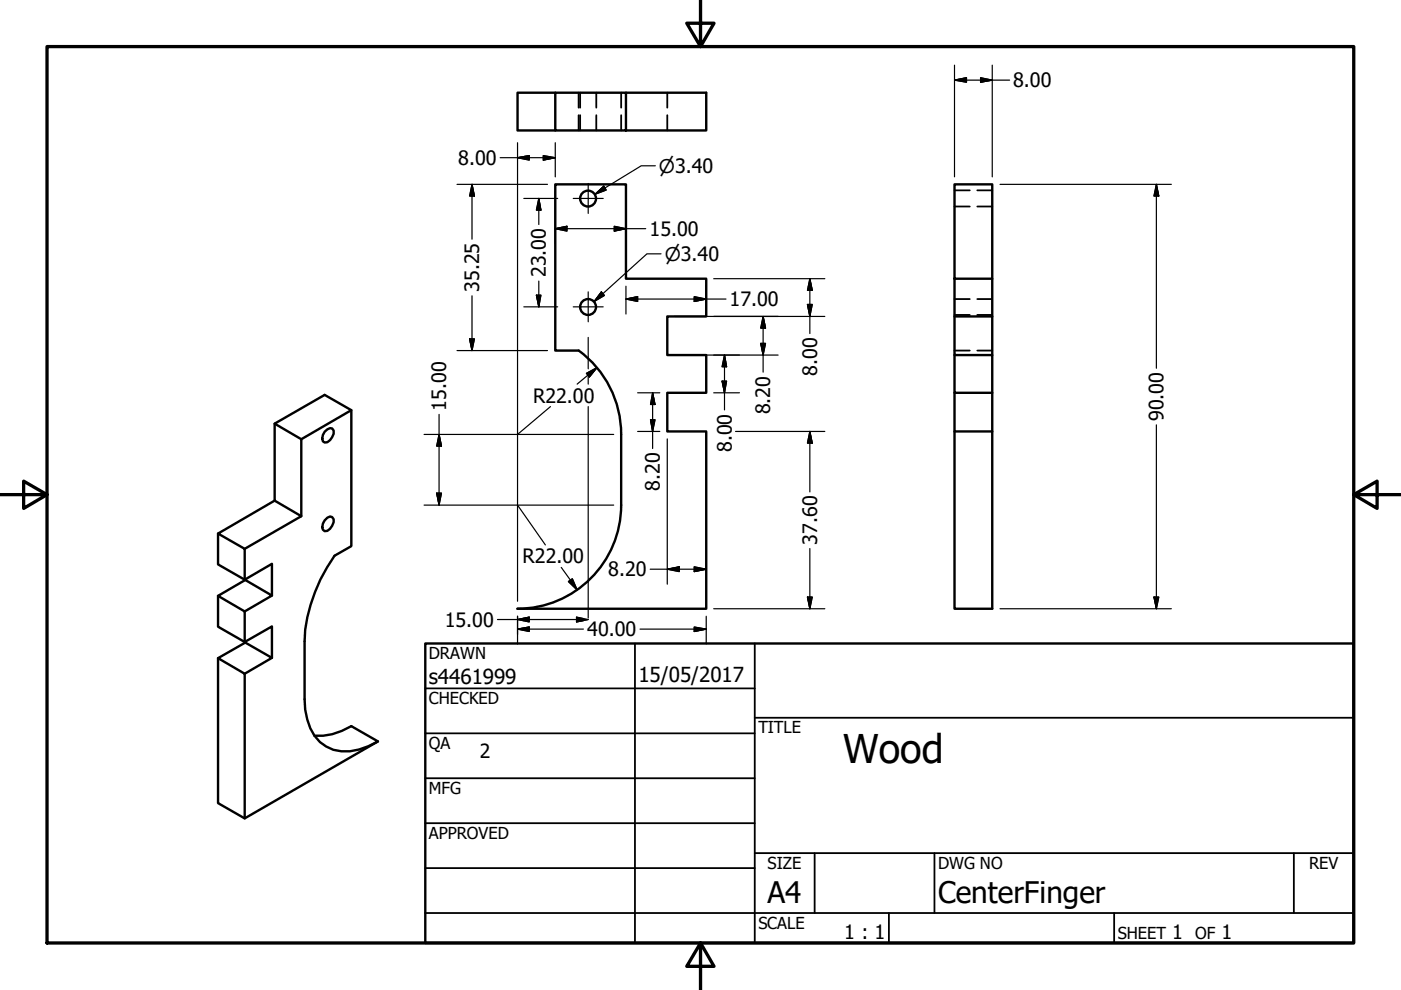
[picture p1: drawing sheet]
<svg xmlns="http://www.w3.org/2000/svg" width="297mm" height="210mm" viewBox="0 0 297 210" stroke-linecap="round" stroke-linejoin="round" font-family="sans-serif">
<!-- layer: Visible (ANSI) -->
<g fill="none" stroke="#000" stroke-width=".51">
<path d="M117.7 19.7h15v8h-15zM117.7 19.7h-8v8h8M132.7 19.7h17v8h-17M202.4 39.1h8v20h-8zM202.4 59.1v8h8v8.2M210.4 59.1v8M202.4 67.1v8.2h8v8M202.4 75.3v8h8v8.2M58.2 89.8v16.3l5.7 3.3-12 7M68.8 91.5l1.2-.7h.4a1.77 1.77 0 0 1-.4 2.5l-.6 .5h-.6l-.3-.2-.2-.6 .2-.8zM74.5 87l-10.6 6.1M131.7 92.1a22 22 0 0 0-9-17.8h-5v-35.2h15v20h17v8h-8.2v8.2h8.2v8h-8.2v8.2h8.2v37.6h-40a22 22 0 0 0 22-22"/>
<path d="M131.7 92.1v15M202.4 83.3v8.2h8v37.6h-8v-37.6M46.2 113.1v6.6l5.7 3.2 5.8-3.4v6.8M58.2 106.1l-12 7 5.7 3.3v6.5M63.9 109.4v-16.3l-5.7-3.3 10.6-6.1 5.7 3.3v28.8l-3.6 2a34.3 34.3 0 0 0-6.3 18.2v12.2a13 13 0 0 0 3.2 9.1 8.3 8.3 0 0 0 8.3 1.6l2-.7 2-1M68.8 110.3l.6-.5 .6-.3 .4 .1a1.78 1.78 0 0 1-.4 2.5l-.6 .5h-.6a1.48 1.48 0 0 1 0-2.3zM46.2 126.3v6.6l5.7 3.2 5.8-3.3v6.7M46.2 139.5v30.8l5.7 3.2 28.2-16.3-5.6-3.2a13 13 0 0 1-7.8 2M52 122.8v.2l5.7 3.3-5.8 3.3M52 123l-5.8 3.3 5.7 3.3v6.5M52 136.1v.1l5.7 3.3-5.8 3.3M52 136.2l-5.8 3.3 5.7 3.3v30.7"/>
<circle cx="124.7" cy="42.1" r="1.68"/>
<circle cx="124.7" cy="65.1" r="1.68"/>
</g>
<!-- layer: Hidden (ANSI) -->
<g fill="none" stroke="#000" stroke-width=".38">
<path d="M122.7 19.7v3.1M123 19.7v3.1M126.4 19.7v3.1M131.7 19.7v3.1M141.5 19.7v3.1M122.7 24.4v3.3M123 24.4v3.3M126.4 24.4v3.3M131.7 24.4v3.3M141.5 24.4v3.3M202.4 43.8h3.2M202.4 40.4h3.2"/>
<path d="M207.2 43.8h3.2M207.2 40.4h3.2M202.4 74.3h3.2M202.4 66.8h3.2M202.4 63.4h3.2M207.2 74.3h3.2M207.2 66.8h3.2M207.2 63.4h3.2"/>
</g>
<!-- layer: Border (ANSI) -->
<path d="M148.5 -.1v10l-2.9-5h5.8l-2.9 5M10 9.9h277v190h-277zM0 104.9h10l-5-2.9v5.8l5-2.9M287 104.9l5 2.9v-5.8l-5 2.9h10M148.5 199.9l2.9 5h-5.8l2.9-5v10" fill="none" stroke="#000" stroke-width=".7"/>
<!-- layer: Title (ANSI) -->
<g fill="none" stroke="#000" stroke-width=".38">
<path d="M134.6 136.4v63.5M160 136.4v63.5M90.2 146h69.8M90.2 155.5h69.8M160 152.2h127M90.2 165h69.8M90.2 174.5h69.8M90.2 193.6h196.8M90.2 184.1h69.8M160 180.9h127M172.7 180.9v12.7M188.5 193.6v6.3"/>
<path d="M198.1 180.9v12.7M236.2 193.6v6.3M274.3 180.9v12.7"/>
</g>
<path d="M90.2 136.4h196.8v63.5h-196.8z" fill="none" stroke="#000" stroke-width=".51"/>
<!-- layer: Dimension (ANSI) -->
<g fill="none" stroke="#000" stroke-width=".25">
<path d="M202.4 17l2.5-.5v.9zM202.4 17h11.7M202.4 13.8v23.7M207.9 16.5l2.5 .5-2.5 .4zM210.4 13.8v23.7M96.9 39.1h19.2M100.1 39.1l.5 2.5h-1zM100.1 39.1v11.6M106 33.4h11.7M109.7 33.4l2.5-.4v.9zM109.7 30.3v97.2M115.2 33l2.5 .4-2.5 .5z"/>
<path d="M117.7 30.3v7.2M138.9 35.2h-2.9l-9.8 6M212 39.1h36.3M245.2 39.1l.5 2.5h-1zM245.2 39.1v39M111.1 42.1h7.1M114.2 42.1l.5 2.4h-1zM114.2 42.1v5.5M114.2 59.6v5.5M117.7 48.5l2.5-.5v1zM117.7 48.5h19.2M117.7 40.7v11"/>
<path d="M126.2 41.2l1.8-1.7 .5 .8zM130.2 48l2.5 .5-2.5 .5zM132.7 40.7v11M140.1 53.8h-2.9l-11.2 10.1M151.3 59.1h23.6M171.7 59.1l.5 2.5h-1zM171.7 59.1v11.6M96.9 74.3h19.2M99.6 71.9h1l-.5 2.4zM100.1 62.7v11.6M111.1 65.1h7.1M113.7 62.6h1l-.5 2.5z"/>
<path d="M124.3 79.2l2.3-1.3-1.6 2zM124.7 71.5v6.7M124.7 79.5v1.9M126.6 77.9l-4.2 3.5M127.5 61.9l.6 .7-2.1 1.3zM132.7 63.4l2.5-.5v1zM132.7 60.7v5.9M132.7 63.4h21.2M143.1 67.1h31.8M143.1 75.3h21.9M147.2 62.9l2.5 .5-2.5 .5zM149.7 60.7v5.9"/>
<path d="M153.6 75.3l.5 2.5h-1zM153.6 75.3v11.6M161.3 72.8h1l-.5 2.5zM161.8 67.1l.5 2.5h-1zM161.8 67.1v11.8M171.2 64.6h1l-.5 2.5zM89.9 92.1h40.2M93.1 92.1l.5 2.5h-1zM93.1 87.9v19.2M116.7 86.2l-7 5.9M124.7 86.2v44.8M135.2 91.5h4.7"/>
<path d="M135.2 83.3h4.7M137.9 89h1l-.5 2.5zM138.4 83.3l.5 2.5h-1zM138.4 83.3v11.8M141.5 93.1v30.8M151.3 83.3h5.5M153.1 80.8h1l-.5 2.5zM156 91.5h18.9M171.7 91.5l.5 2.5h-1zM171.7 91.5v12.8M245.2 90.1v39M89.9 107.1h40.2"/>
<path d="M92.6 104.6h1l-.5 2.5zM109.7 107.1l5.9 8.4M171.7 116.3v12.8M105.5 131.4h18.2M109.7 133.4l2.5-.5v1zM109.7 131.4l2.5-.6v1.1zM109.7 133.4h14M109.7 130.7v5.9M119 120.3l3.4 4.8M120.5 123.3l.8-.6 1.1 2.4zM123.7 131.2l-1.5-.4v1.1l1.5-.3M135.7 133.4h14"/>
<path d="M137.9 120.7h11.8M141.5 120.7l2.5-.5v1zM147.2 132.9l2.5 .5-2.5 .5zM147.2 120.2l2.5 .5-2.5 .5zM149.7 130.7v5.9M151.3 129.1h23.6M171.2 126.6h1l-.5 2.5zM212 129.1h36.3M244.7 126.6h1l-.5 2.5z"/>
</g>
<g fill="#000" stroke="#000" stroke-width=".25">
<path d="M202.4 17l2.5-.5zM202.4 17l2.5-.5v.9zM207.9 17.4l2.5-.4zM207.9 16.5l2.5 .5-2.5 .4zM109.7 33.4l2.5-.4zM109.7 33.4l2.5-.4v.9zM115.2 33.9l2.5-.5zM115.2 33l2.5 .4-2.5 .5zM126.2 41.2l1.8-1.7zM126.2 41.2l1.8-1.7 .5 .8zM100.1 39.1l.5 2.5zM100.1 39.1l.5 2.5h-1z"/>
<path d="M114.2 42.1l.5 2.4zM114.2 42.1l.5 2.4h-1zM117.7 48.5l2.5-.5zM117.7 48.5l2.5-.5v1zM130.2 49l2.5-.5zM130.2 48l2.5 .5-2.5 .5zM245.2 39.1l.5 2.5zM245.2 39.1l.5 2.5h-1zM99.6 71.9l.5 2.4zM99.6 71.9h1l-.5 2.4zM113.7 62.6l.5 2.5zM113.7 62.6h1l-.5 2.5z"/>
<path d="M126.6 77.9l-1.6 2zM124.3 79.2l2.3-1.3-1.6 2zM127.5 61.9l-1.5 2zM127.5 61.9l.6 .7-2.1 1.3zM132.7 63.4l2.5-.5zM132.7 63.4l2.5-.5v1zM147.2 63.9l2.5-.5zM147.2 62.9l2.5 .5-2.5 .5zM153.6 75.3l.5 2.5zM153.6 75.3l.5 2.5h-1zM161.3 72.8l.5 2.5zM161.3 72.8h1l-.5 2.5z"/>
<path d="M161.8 67.1l.5 2.5zM161.8 67.1l.5 2.5h-1zM171.2 64.6l.5 2.5zM171.2 64.6h1l-.5 2.5zM171.7 59.1l.5 2.5zM171.7 59.1l.5 2.5h-1zM93.1 92.1l.5 2.5zM93.1 92.1l.5 2.5h-1zM137.9 89l.5 2.5zM137.9 89h1l-.5 2.5zM138.4 83.3l.5 2.5zM138.4 83.3l.5 2.5h-1z"/>
<path d="M153.1 80.8l.5 2.5zM153.1 80.8h1l-.5 2.5zM171.7 91.5l.5 2.5zM171.7 91.5l.5 2.5h-1zM92.6 104.6l.5 2.5zM92.6 104.6h1l-.5 2.5zM109.7 133.4l2.5-.5zM109.7 133.4l2.5-.5v1zM109.7 131.4l2.5-.6zM109.7 131.4l2.5-.6v1.1zM120.5 123.3l1.9 1.8zM120.5 123.3l.8-.6 1.1 2.4z"/>
<path d="M122.2 131.9l2.5-.5zM122.2 130.8l2.5 .6-2.5 .5zM141.5 120.7l2.5-.5zM141.5 120.7l2.5-.5v1zM147.2 133.9l2.5-.5zM147.2 132.9l2.5 .5-2.5 .5zM147.2 121.2l2.5-.5zM147.2 120.2l2.5 .5-2.5 .5zM171.2 126.6l.5 2.5zM171.2 126.6h1l-.5 2.5zM244.7 126.6l.5 2.5zM244.7 126.6h1l-.5 2.5z"/>
</g>
<!-- layer: Center Mark (ANSI) -->
<path d="M124.7 38.9v6.3M121.5 42.1h6.4M121.5 65.1h6.4M124.7 61.9v6.3" fill="none" stroke="#000" stroke-width=".25"/>
<text font-size="8.4" x="178.8" y="161.8">Wood</text>
<g font-size="6.3">
<text x="162.8" y="191.4">A4</text>
<text x="198.9" y="191.5">CenterFinger</text>
</g>
<g font-size="4.4">
<text x="90.9" y="145.1">s4461999</text>
<text x="135.4" y="144.5">15/05/2017</text>
</g>
<g font-size="4.2">
<text x="214.8" y="18.5">8.00</text>
<text x="97.2" y="35">8.00</text>
<text x="137.7" y="50">15.00</text>
<text x="115.8" y="58.8" transform="rotate(-90 115.8 58.8)">23.00</text>
<text x="101.6" y="61.9" transform="rotate(-90 101.6 61.9)">35.25</text>
<text x="154.7" y="64.9">17.00</text>
<text x="173.2" y="79.7" transform="rotate(-90 173.2 79.7)">8.00</text>
<text x="94.6" y="87.1" transform="rotate(-90 94.6 87.1)">15.00</text>
<text x="113" y="85.4">R22.00</text>
<text x="163.3" y="87.9" transform="rotate(-90 163.3 87.9)">8.20</text>
<text x="246.7" y="89.3" transform="rotate(-90 246.7 89.3)">90.00</text>
<text x="155.1" y="95.9" transform="rotate(-90 155.1 95.9)">8.00</text>
<text x="139.9" y="104" transform="rotate(-90 139.9 104)">8.20</text>
<text x="110.8" y="119.4">R22.00</text>
<text x="173.2" y="115.5" transform="rotate(-90 173.2 115.5)">37.60</text>
<text x="129" y="122.2">8.20</text>
<text x="94.3" y="132.9">15.00</text>
<text x="124.5" y="134.9">40.00</text>
<text x="179" y="199.2">1 : 1</text>
<text x="248.5" y="199.1">1</text>
<text x="259" y="199.1">1</text>
</g>
<text font-size="4.1" x="101.7" y="160.8">2</text>
<g font-size="4">
<text x="139.7" y="36.6">⌀3.40</text>
<text x="141" y="55.3">⌀3.40</text>
</g>
<g font-size="3.5">
<text x="90.9" y="139.7">DRAWN</text>
<text x="90.9" y="149.3">CHECKED</text>
<text x="160.8" y="155.5">TITLE</text>
<text x="90.9" y="158.8">QA</text>
<text x="90.9" y="168.3">MFG</text>
<text x="90.9" y="177.8">APPROVED</text>
<text x="162.8" y="184.2">SIZE</text>
<text x="198.9" y="184.2">DWG NO</text>
<text x="277.6" y="184.2">REV</text>
<text x="160.8" y="196.9">SCALE</text>
<text x="237" y="199.1">SHEET</text>
<text x="253.4" y="199.1">OF</text>
</g>
</svg>
